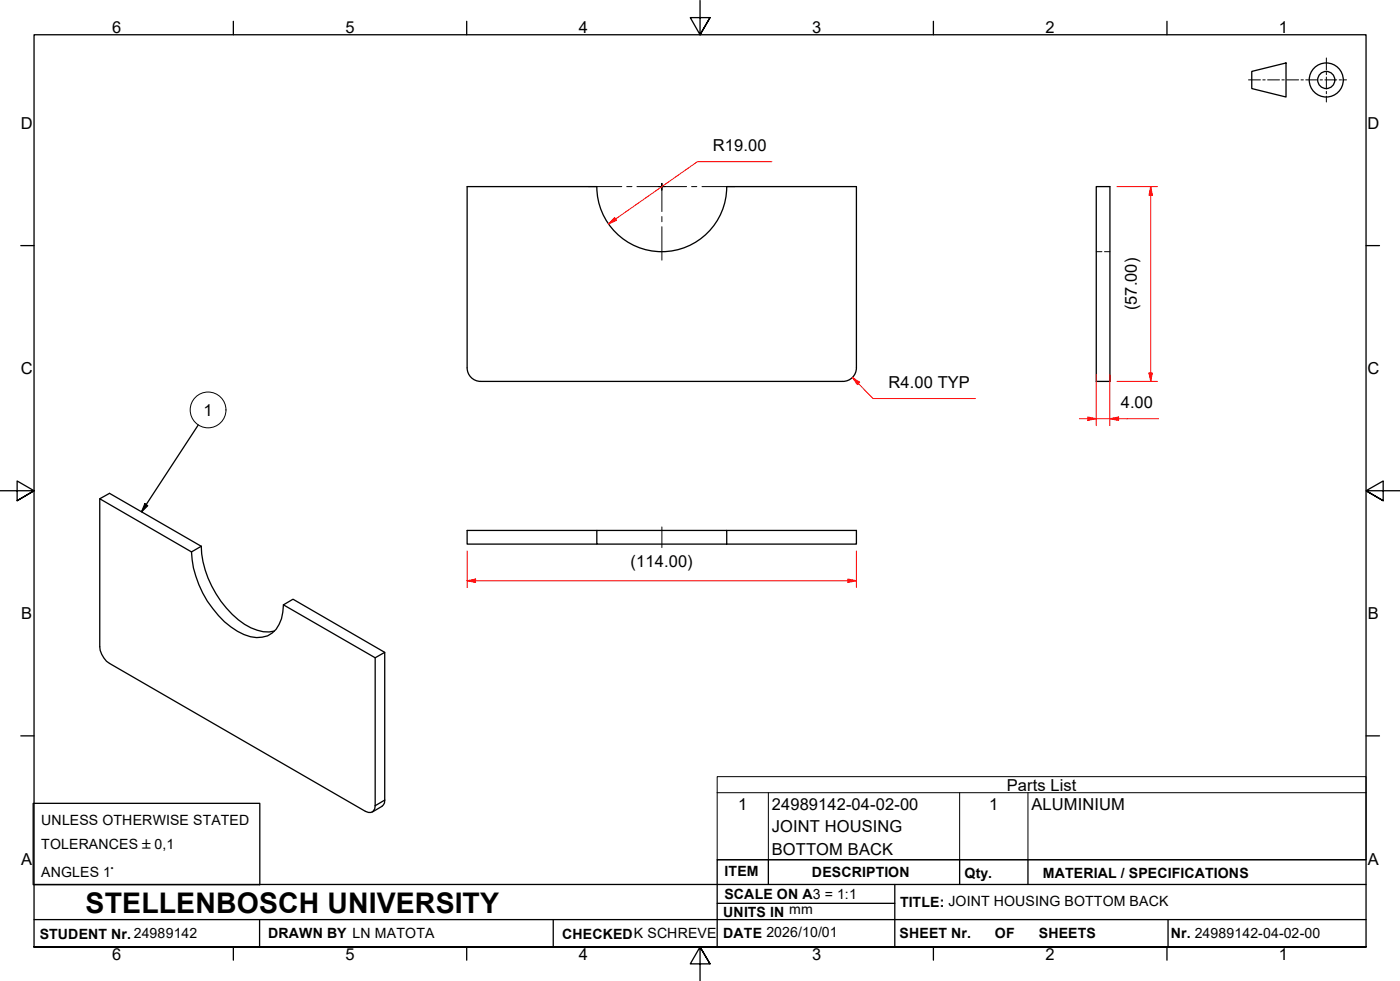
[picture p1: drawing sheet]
<svg xmlns="http://www.w3.org/2000/svg" width="410mm" height="287mm" viewBox="0 0 410 287" stroke-linecap="round" stroke-linejoin="round" font-family="sans-serif">
<!-- layer: Visible Edges(ISO) -->
<g fill="none" stroke="#000" stroke-width=".38">
<path d="M174.8 54.6h-38v53.1a4 4 0 0 0 3.9 3.9h106.1a4 4 0 0 0 4-3.9v-53.1h-38M174.8 54.7a19 19 0 0 0 19 19 19 19 0 0 0 19-19M321 54.6h4v57h-4zM29.2 146v43.3a6.4 6.4 0 0 0 2.9 4.9l74.9 43.3a1.76 1.76 0 0 0 2 .2 1.76 1.76 0 0 0 .9-1.8v-43.4M58.9 159.9a29.3 29.3 0 0 0 14.6 23.9 9.7 9.7 0 0 0 6.8 .9M58.9 159.9l-26.8-15.5-2.9 1.6 26.9 15.6M58.9 159.9l-2.8 1.7M174.8 155.3h38v4h-38zM174.8 155.3h-38v4h38M212.8 155.3h38v4h-38M56.1 161.6a29.6 29.6 0 0 0 13.4 23.2 10.4 10.4 0 0 0 8.9 1.3 8 8 0 0 0 4.4-6.9l.2-2.1M83 177.1l2.8-1.7 26.8 15.6v44l-.8 1-2.8 1.7"/>
<path d="M83 177.1l26.9 15.4 2.7-1.5"/>
</g>
<!-- layer: Hidden Edges(ISO) -->
<path d="M321 73.7h1.6M323.4 73.7h1.6" fill="none" stroke="#000" stroke-width=".29"/>
<!-- layer: Visible Tangent Edges(ISO) -->
<path d="M112.6 234.2l-2.7 1.7" fill="none" stroke="#000" stroke-width=".38"/>
<!-- layer: Symbols(ISO) -->
<g fill="none" stroke="#000" stroke-width=".29">
<path d="M210 232v-4.7h190v4.7M210 232v19.7h190v-19.7M210 232h190M225 232v19.7M281 232v19.7M301 232v19.7"/>
<circle cx="60.9" cy="120" r="5.2"/>
</g>
<!-- layer: Border_0 -->
<g fill="none" stroke="#000" stroke-width=".38">
<path d="M68.3 6.2v4M136.7 6.2v4M205 .1v10.1l-2.9-5h5.8l-2.9 5 2.9-5M273.3 6.2v4M341.7 6.2v4M6.1 71.9h3.9M400 71.9h3.9M0 143.7h10l-5-2.9v5.8l5-2.9-5 2.9M410 143.7h-10l5-2.9v5.8l-5-2.9 5 2.9M6.1 215.4h3.9M400 215.4h3.9M10 277.2v-267h390v267h-390h390"/>
<path d="M68.3 277.2v3.9M136.7 277.2v3.9M273.3 277.2v3.9M341.7 277.2v3.9M207.9 282.1l-2.9-4.9 2.9 4.9h-5.8l2.9-4.9v10"/>
</g>
<!-- layer: Sketch Geometry(ISO) -->
<g fill="none" stroke="#000" stroke-width=".38">
<path d="M366.5 20.9l10.1-2.5v10l-10.1-2.5zM9.7 235.2h66.4v23.8h-66.4zM10 258.9h390M225 251.7v7.2M262 258.9v18.3M281 251.7v7.2M301 251.7v7.2M400 251.7h-190v25.5M10 277.2h390M10 269.2h390M76 269.2v8M162 269.2v8"/>
<path d="M210 264.4h52M342 269.2v8"/>
<circle cx="388.3" cy="23.4" r="5"/>
<circle cx="388.3" cy="23.4" r="2.51"/>
</g>
<g fill="none" stroke="#000" stroke-width=".29">
<path d="M388.4 17v3.5M365.6 23.4h3.5M369.8 23.4h.7M371.2 23.4h3.4M375.3 23.4h.7M376.7 23.4h3.5M380.9 23.4h.7M382.3 23.4h3.5M386.5 23.4h.7M387.9 23.4h3.5M388.4 21.2v.7M388.4 22.6v3.4"/>
<path d="M388.4 26.7v.7M388.4 28.1v1.8M392.1 23.4h.7M393.5 23.4h.8"/>
</g>
<!-- layer: Symbols(ISO) -->
<path d="M58 124.4l-16.5 25.4M42.4 147.5l.8 .5-1.7 1.8z" fill="none" stroke="#000" stroke-width=".38"/>
<path d="M42.4 147.5l.8 .5-1.7 1.8z" fill="#000"/>
<!-- layer: Center Mark(ISO) -->
<path d="M172.3 54.6h9.8M183.5 54.6h1.5M186.5 54.6h7.3h-1M193.8 53.7v.9v-.9M193.8 55.6v-1v7.3M194.8 54.6h-1h7.2M202.5 54.6h1.5M205.5 54.6h9.8M193.8 63.4v1.5M193.8 66.4v9.8" fill="none" stroke="#000" stroke-width=".29"/>
<!-- layer: Centerline(ISO) -->
<path d="M193.8 154.3v6" fill="none" stroke="#000" stroke-width=".29"/>
<!-- layer: Dimensions(ISO) -->
<path d="M136.8 170h2.5" fill="none" stroke="#f00" stroke-width=".29"/>
<path d="M136.8 170l2.5-.5v1z" fill="#f00"/>
<path d="M136.8 170l2.5-.5v1zM248.3 170h2.5" fill="none" stroke="#f00" stroke-width=".29"/>
<path d="M248.3 169.5l2.5 .5-2.5 .5z" fill="#f00"/>
<path d="M336.9 54.6v2.6M136.8 161.3v10.7M139.3 170h109M248.3 169.5l2.5 .5-2.5 .5zM250.8 161.3v10.7" fill="none" stroke="#f00" stroke-width=".29"/>
<path d="M336.9 54.6l.5 2.6h-1z" fill="#f00"/>
<path d="M336.9 54.6l.5 2.6h-1zM336.9 109.2v2.4" fill="none" stroke="#f00" stroke-width=".29"/>
<path d="M336.4 109.2h1l-.5 2.4z" fill="#f00"/>
<path d="M327 54.6h11.9M336.9 57.2v52M327 111.6h11.9M336.4 109.2h1l-.5 2.4zM318.5 122.6h2.5" fill="none" stroke="#f00" stroke-width=".29"/>
<path d="M318.5 122.1l2.5 .5-2.5 .5z" fill="#f00"/>
<path d="M318.5 122.1l2.5 .5-2.5 .5zM325 122.6h2.5" fill="none" stroke="#f00" stroke-width=".29"/>
<path d="M325 122.6l2.5-.5v1z" fill="#f00"/>
<path d="M180.3 64.1l-2.1 1.4M321 109.7v14.9M325 109.7v14.9M316 122.6h2.5M321 122.6h4M325 122.6l2.5-.5v1zM327.5 122.6h11.7" fill="none" stroke="#f00" stroke-width=".29"/>
<path d="M180 63.7l.5 .8-2.3 1z" fill="#f00"/>
<path d="M226 47.3h-21.8l-23.9 16.8M180 63.7l.5 .8-2.3 1zM249.6 110.5l1.7 1.8" fill="none" stroke="#f00" stroke-width=".29"/>
<path d="M249.6 110.5l2.1 1.4-.7 .7z" fill="#f00"/>
<path d="M249.6 110.5l2.1 1.4-.7 .7zM251.3 112.3l4.4 4.4h29.9" fill="none" stroke="#f00" stroke-width=".29"/>
<text font-size="8.3" x="25.1" y="267.2">STELLENBOSCH UNIVERSITY</text>
<g font-size="4.8">
<text x="32.8" y="9.7">6</text>
<text x="101.2" y="9.7">5</text>
<text x="169.5" y="9.7">4</text>
<text x="237.8" y="9.7">3</text>
<text x="306.1" y="9.7">2</text>
<text x="374.5" y="9.7">1</text>
<text x="6.1" y="37.8">D</text>
<text x="400.4" y="37.8">D</text>
<text x="208.7" y="44.3">R19.00</text>
<text x="332.9" y="90.9" transform="rotate(-90 332.9 90.9)">(57.00)</text>
<text x="6.1" y="109.6">C</text>
<text x="260.2" y="113.6">R4.00 TYP</text>
<text x="400.4" y="109.6">C</text>
<text x="328.2" y="119.5">4.00</text>
<text x="59.6" y="121.7">1</text>
<text x="184.7" y="165.9">(114.00)</text>
<text x="6.2" y="181.3">B</text>
<text x="400.5" y="181.3">B</text>
<text x="294.8" y="231.5">Parts List</text>
<text x="216.2" y="237.1">1</text>
<text x="226" y="237.1">24989142-04-02-00</text>
<text x="289.6" y="237.1">1</text>
<text x="302" y="237.1">ALUMINIUM</text>
<text x="226" y="243.6">JOINT HOUSING</text>
<text x="226" y="250.1">BOTTOM BACK</text>
<text x="6.2" y="253.1">A</text>
<text x="400.5" y="253.1">A</text>
<text x="32.8" y="281.1">6</text>
<text x="101.2" y="281.1">5</text>
<text x="169.5" y="281.1">4</text>
<text x="237.8" y="281.1">3</text>
<text x="306.1" y="281.1">2</text>
<text x="374.5" y="281.1">1</text>
</g>
<g font-size="4.1">
<text x="12.1" y="241.6">UNLESS OTHERWISE STATED</text>
<text x="12.1" y="248.5">TOLERANCES ±0,1</text>
<text x="12.1" y="256.7">ANGLES 1°</text>
<text x="212.2" y="256.5">ITEM</text>
<text x="237.7" y="256.7">DESCRIPTION</text>
<text x="282.4" y="256.9">Qty.</text>
<text x="305.4" y="256.9">MATERIAL / SPECIFICATIONS</text>
<text x="212.1" y="263">SCALE ON A3 = 1:1</text>
<text x="211.8" y="268.4">UNITS IN mm</text>
<text x="263.5" y="265.6">TITLE: JOINT HOUSING BOTTOM BACK</text>
<text x="11.6" y="274.8">STUDENT Nr. 24989142</text>
<text x="78.5" y="274.6">DRAWN BY LN MATOTA</text>
<text x="164.6" y="274.8">CHECKEDK SCHREVE</text>
<text x="211.8" y="274.6">DATE 2026/10/01</text>
<text x="263.4" y="274.6">SHEET Nr.</text>
<text x="291.3" y="274.6">OF</text>
<text x="304.2" y="274.6">SHEETS</text>
<text x="342.8" y="274.5">Nr. 24989142-04-02-00</text>
</g>
</svg>
